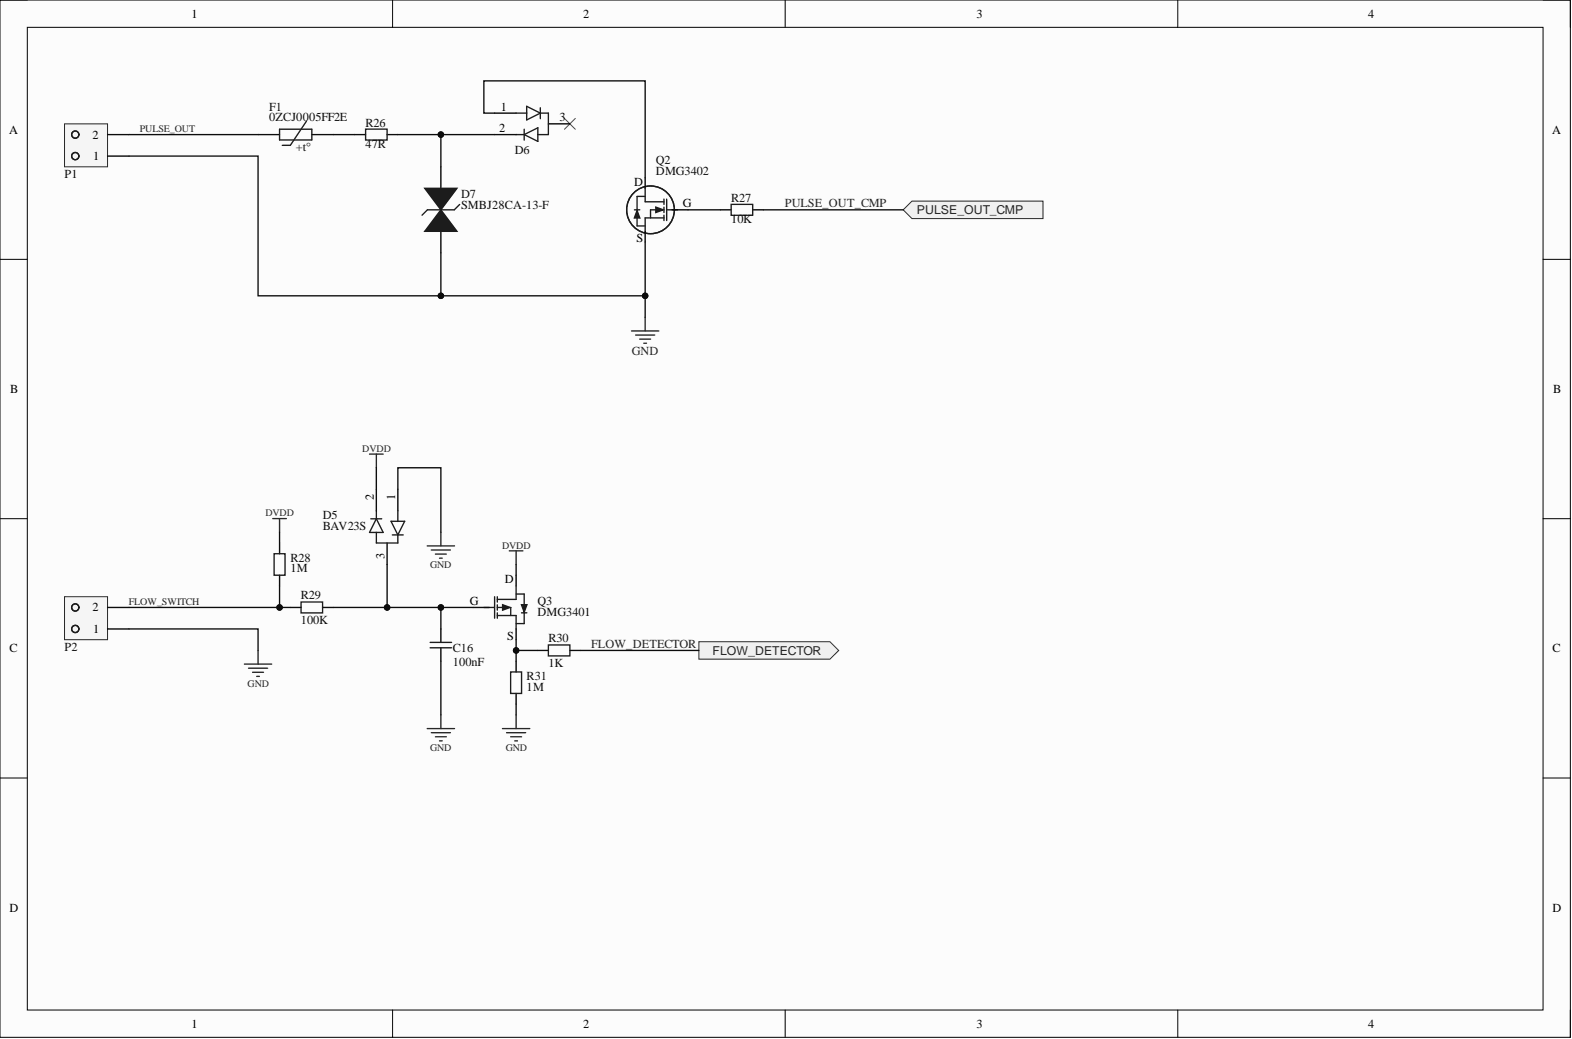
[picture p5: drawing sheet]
<svg xmlns="http://www.w3.org/2000/svg" width="292mm" height="193mm" viewBox="0 0 292 193" stroke-linecap="round" stroke-linejoin="round" font-family="sans-serif">
<path d="M0 0h291.8v192.7h-291.8z" fill-rule="evenodd" fill="#fcfcfc"/>
<path d="M0 0h291.8v192.7h-291.8z" fill="none" stroke="#000" stroke-width=".19"/>
<path d="M5.1 5.1h281.6v182.5h-281.6z" fill-rule="evenodd" fill="#fcfcfc"/>
<g fill="none" stroke="#000" stroke-width=".19">
<path d="M0 0h5.1M5.1 5.1h281.6v182.5h-281.6zM72.9 0v5.1M145.9 0v5.1M218.8 0v5.1M286.7 0h5.1v5.1M0 48.2h5.1M286.7 48.2h5.1M0 96.3h5.1M286.7 96.3h5.1M0 144.5h5.1M286.7 144.5h5.1"/>
<path d="M72.9 187.6v5.1M145.9 187.6v5.1M218.8 187.6v5.1M291.8 187.6v5.1"/>
</g>
<path d="M119.9 58.9v2.6M117.3 61.5h5.1M118.1 62.2h3.6M118.9 63h2M119.6 63.7h.5" fill="none" stroke="#262626" stroke-width=".25"/>
<path d="M133.9 39h2M139.9 39h2" fill="none" stroke="#000" stroke-width=".25"/>
<g fill="none" stroke="#1c1c1c" stroke-width=".25">
<path d="M120.9 39h2M123.4 37v1M123.4 38.5v1M123.4 40v1M124 39h1.9M135.9 38h4v2h-4z"/>
<circle cx="120.9" cy="39" r="4.4"/>
</g>
<path d="M121.9 38.5l1.4 .5-1.4 .5z" fill="#1c1c1c"/>
<path d="M118.4 39.5v2.5M119.9 35v2.5h3.5M120.9 39v1.5M121.9 38.5l1.4 .5-1.4 .5zM123.9 37v4M123.4 40.5h-3.5v2.5" fill="none" stroke="#1c1c1c" stroke-width=".25"/>
<path d="M119.9 33v2M124.9 39h3M119.9 43v2" fill="none" stroke="#000" stroke-width=".25"/>
<path d="M118.4 39.1l.5 1.4h-1z" fill="#1c1c1c"/>
<path d="M117.9 39h1M118.4 39.1l.5 1.4h-1zM119.9 36.5h-1.5v2.5M118.4 42h1.5" fill="none" stroke="#1c1c1c" stroke-width=".25"/>
<path d="M81.9 31v4M81.9 43v4" fill="none" stroke="#000" stroke-width=".25"/>
<path d="M81.9 39l3 4h-6z" fill="#1c1c1c"/>
<path d="M81.9 39l3 4h-6z" fill="none" stroke="#1c1c1c" stroke-width=".25"/>
<path d="M78.9 35h6l-3 4z" fill="#1c1c1c"/>
<path d="M67.9 24h4v2h-4zM78.9 35h6l-3 4zM85.4 38l-1 1h-5l-1 1" fill="none" stroke="#1c1c1c" stroke-width=".25"/>
<path d="M65.9 25h2M71.9 25h2" fill="none" stroke="#000" stroke-width=".25"/>
<path d="M104.9 22l2 2M106.9 22l-2 2" fill="none" stroke="#4c4c4c" stroke-width=".19"/>
<path d="M167.8 39l1.7-1.6h24.3v3.2h-24.3z" fill-rule="evenodd" fill="#f0f0f0"/>
<path d="M167.8 39l1.7-1.6h24.3v3.2h-24.3z" fill="none" stroke="#262626" stroke-width=".19"/>
<g fill="none" stroke="#262626" stroke-width=".25">
<path d="M50.7 96.3h2.5M51.9 96.3v2.6M81.9 98.9v2.5M79.4 101.4h5.1M80.1 102.1h3.6M80.9 102.9h2M81.7 103.7h.5M45.4 123.3h5.1M46.2 124.1h3.5M46.9 124.9h2.1M47.7 125.6h.5M48 120.8v2.5"/>
<path d="M79.4 135.3h5.1M80.1 136.1h3.6M80.9 136.8h2M81.7 137.6h.5M81.9 132.8v2.5M93.4 135.3h5M94.1 136.1h3.6M94.9 136.8h2M95.6 137.6h.6M95.9 132.8v2.5"/>
</g>
<path d="M51.9 100.8v2M51.9 106.8v2M53.9 112.8h2M59.9 112.8h2M95.9 122.8v2M95.9 128.8v2M99.9 120.8h2M105.9 120.8h2" fill="none" stroke="#000" stroke-width=".25"/>
<path d="M50.9 102.8h2.1v4h-2.1zM55.9 111.8h4v2h-4zM89.9 112.8h1.9M92.4 112.8h2M92.4 110.8v1M92.4 112.3v1M92.4 113.8v1M101.9 119.8h4v2h-4zM94.9 124.8h2v4h-2z" fill="none" stroke="#1c1c1c" stroke-width=".25"/>
<path d="M93.4 112.3l1.4 .5-1.4 .5z" fill="#1c1c1c"/>
<path d="M92.4 111.3h3.5M93.4 112.3l1.4 .5-1.4 .5zM95.9 110.3h1.5v3" fill="none" stroke="#1c1c1c" stroke-width=".25"/>
<path d="M87.9 112.8h3" fill="none" stroke="#000" stroke-width=".25"/>
<path d="M96.9 112.3h1l-.5 1.4z" fill="#1c1c1c"/>
<path d="M91.9 110.8v4M92.4 114.3h3.5v2.5M94.9 112.8v1.5M95.9 108.8v2.5M96.9 112.3h1l-.5 1.4zM96.9 113.8h1M97.4 113.3v2.5h-1.5" fill="none" stroke="#1c1c1c" stroke-width=".25"/>
<path d="M95.9 106.8v2M95.9 116.8v2" fill="none" stroke="#000" stroke-width=".25"/>
<path d="M94.6 102.3h2.6M95.9 102.3v2.5" fill="none" stroke="#262626" stroke-width=".25"/>
<path d="M129.9 119.2h24.3l1.6 1.6-1.6 1.6h-24.3z" fill-rule="evenodd" fill="#f0f0f0"/>
<path d="M129.9 119.2h24.3l1.6 1.6-1.6 1.6h-24.3z" fill="none" stroke="#262626" stroke-width=".19"/>
<path d="M68.7 84.3h2.5M69.9 84.3v2.6" fill="none" stroke="#262626" stroke-width=".25"/>
<path d="M12 23h8v8h-8z" fill-rule="evenodd" fill="#f5f5f5"/>
<path d="M12 23h8v8h-8z" fill="none" stroke="#262626" stroke-width=".19"/>
<g fill="none" stroke="#1c1c1c" stroke-width=".25">
<circle cx="14" cy="29" r=".67"/>
<circle cx="14" cy="25" r=".67"/>
</g>
<path d="M20 29h4M20 25h4" fill="none" stroke="#000" stroke-width=".25"/>
<path d="M12 110.8h8v8h-8z" fill-rule="evenodd" fill="#f5f5f5"/>
<path d="M12 110.8h8v8h-8z" fill="none" stroke="#262626" stroke-width=".19"/>
<g fill="none" stroke="#1c1c1c" stroke-width=".25">
<path d="M97.9 19.7l2.5 1.3-2.5 1.3zM51.9 24h6v2h-6zM56.9 22.5l-3 4.5h-1.5M95.9 21h2M95.9 25h1.5M97.4 25l2.5-1.3v2.6zM97.4 24v2M100.4 21h1.5v4h-2M100.4 20v2M68.9 96.4h2M69.9 98.9v1.9h4v-1.5M69.9 96.4l1.3 2.5h-2.5z"/>
<path d="M69.9 94.9v1.5M72.7 96.8h2.5l-1.3 2.5zM72.9 99.3h2M73.9 94.9v2M79.9 119.3h4M79.9 120.3h4"/>
<circle cx="14" cy="112.8" r=".67"/>
<circle cx="14" cy="116.8" r=".67"/>
</g>
<path d="M48 25h3.9M57.9 25h4M91.9 25h4M91.9 21h4M101.9 23h4M69.9 90.9v4M73.9 90.9v4M20 116.8h4M20 112.8h4M71.9 100.8v4M81.9 116.8v2.5M81.9 120.3v2.5" fill="none" stroke="#000" stroke-width=".25"/>
<path d="M81.9 47v7.9" fill="none" stroke="#0e0e0e" stroke-width=".25"/>
<circle cx="81.9" cy="54.9" r=".51" fill="#0e0e0e"/>
<circle cx="81.9" cy="54.9" r=".51" fill="none" stroke="#0e0e0e" stroke-width=".19"/>
<path d="M24 116.8h24v4M24 112.8h27.9" fill="none" stroke="#0e0e0e" stroke-width=".25"/>
<circle cx="51.9" cy="112.8" r=".51" fill="#0e0e0e"/>
<circle cx="51.9" cy="112.8" r=".51" fill="none" stroke="#0e0e0e" stroke-width=".19"/>
<path d="M24 25h24M51.9 108.8v4h2" fill="none" stroke="#0e0e0e" stroke-width=".25"/>
<circle cx="51.9" cy="112.8" r=".51" fill="#0e0e0e"/>
<circle cx="51.9" cy="112.8" r=".51" fill="none" stroke="#0e0e0e" stroke-width=".19"/>
<path d="M61.9 112.8h26" fill="none" stroke="#0e0e0e" stroke-width=".25"/>
<circle cx="81.9" cy="112.8" r=".51" fill="#0e0e0e"/>
<circle cx="81.9" cy="112.8" r=".51" fill="none" stroke="#0e0e0e" stroke-width=".19"/>
<circle cx="71.9" cy="112.8" r=".51" fill="#0e0e0e"/>
<circle cx="71.9" cy="112.8" r=".51" fill="none" stroke="#0e0e0e" stroke-width=".19"/>
<path d="M61.9 25h4M73.9 25h18" fill="none" stroke="#0e0e0e" stroke-width=".25"/>
<circle cx="81.9" cy="25" r=".51" fill="#0e0e0e"/>
<circle cx="81.9" cy="25" r=".51" fill="none" stroke="#0e0e0e" stroke-width=".19"/>
<path d="M95.9 120.8h4" fill="none" stroke="#0e0e0e" stroke-width=".25"/>
<circle cx="95.9" cy="120.8" r=".51" fill="#0e0e0e"/>
<circle cx="95.9" cy="120.8" r=".51" fill="none" stroke="#0e0e0e" stroke-width=".19"/>
<path d="M91.9 21h-2v-6h30v18M119.9 54.9v4M107.9 120.8h22" fill="none" stroke="#0e0e0e" stroke-width=".25"/>
<circle cx="119.9" cy="54.9" r=".51" fill="#0e0e0e"/>
<circle cx="119.9" cy="54.9" r=".51" fill="none" stroke="#0e0e0e" stroke-width=".19"/>
<path d="M127.9 39h6M141.9 39h25.9M51.9 98.9v1.9M69.9 86.9v4M71.9 104.8v8" fill="none" stroke="#0e0e0e" stroke-width=".25"/>
<circle cx="71.9" cy="112.8" r=".51" fill="#0e0e0e"/>
<circle cx="71.9" cy="112.8" r=".51" fill="none" stroke="#0e0e0e" stroke-width=".19"/>
<path d="M81.9 112.8v4M81.9 122.8v10" fill="none" stroke="#0e0e0e" stroke-width=".25"/>
<circle cx="81.9" cy="112.8" r=".51" fill="#0e0e0e"/>
<circle cx="81.9" cy="112.8" r=".51" fill="none" stroke="#0e0e0e" stroke-width=".19"/>
<path d="M95.9 118.8v4M95.9 130.8v2" fill="none" stroke="#0e0e0e" stroke-width=".25"/>
<circle cx="95.9" cy="120.8" r=".51" fill="#0e0e0e"/>
<circle cx="95.9" cy="120.8" r=".51" fill="none" stroke="#0e0e0e" stroke-width=".19"/>
<path d="M81.9 25v6M95.9 104.8v2" fill="none" stroke="#0e0e0e" stroke-width=".25"/>
<circle cx="81.9" cy="25" r=".51" fill="#0e0e0e"/>
<circle cx="81.9" cy="25" r=".51" fill="none" stroke="#0e0e0e" stroke-width=".19"/>
<path d="M24 29h24v25.9h71.9v-9.9M73.9 90.9v-4h8v12" fill="none" stroke="#0e0e0e" stroke-width=".25"/>
<circle cx="119.9" cy="54.9" r=".51" fill="#0e0e0e"/>
<circle cx="119.9" cy="54.9" r=".51" fill="none" stroke="#0e0e0e" stroke-width=".19"/>
<circle cx="81.9" cy="54.9" r=".51" fill="#0e0e0e"/>
<circle cx="81.9" cy="54.9" r=".51" fill="none" stroke="#0e0e0e" stroke-width=".19"/>
<g font-size="2.3">
<text x="35.6" y="3.3">1</text>
<text x="108.3" y="3.3">2</text>
<text x="181.4" y="3.3">3</text>
<text x="254.2" y="3.3">4</text>
<text x="93" y="20.5">1</text>
<text x="103.9" y="22.5">3</text>
<text x="1.7" y="24.8">A</text>
<text x="17.2" y="25.8">2</text>
<text x="17.3" y="29.8">1</text>
<text x="92.8" y="24.5">2</text>
<text x="288.4" y="24.8">A</text>
<text x="117.8" y="34.5">D</text>
<text x="126.9" y="38.5">G</text>
<text x="118.2" y="45">S</text>
<text x="1.9" y="73">B</text>
<text x="288.6" y="73">B</text>
<text x="69.4" y="92.9" transform="rotate(-90 69.4 92.9)">2</text>
<text x="73.4" y="92.9" transform="rotate(-90 73.4 92.9)">1</text>
<text x="71.5" y="103.9" transform="rotate(-90 71.5 103.9)">3</text>
<text x="17.2" y="113.6">2</text>
<text x="87.3" y="112.3">G</text>
<text x="93.8" y="108.3">D</text>
<text x="17.3" y="117.6">1</text>
<text x="94.2" y="118.9">S</text>
<text x="1.8" y="121.2">C</text>
<text x="288.5" y="121.2">C</text>
<text x="1.8" y="169.3">D</text>
<text x="288.5" y="169.3">D</text>
<text x="35.6" y="190.9">1</text>
<text x="108.3" y="190.9">2</text>
<text x="181.4" y="190.9">3</text>
<text x="254.2" y="190.9">4</text>
</g>
<g font-size="2.3" fill="#0e0e0e">
<text x="50" y="20.5">F1</text>
<text x="50" y="22.5">0ZCJ0005FF2E</text>
<text x="67.9" y="23.5">R26</text>
<text x="55" y="28">+t°</text>
<text x="67.9" y="27.6">47R</text>
<text x="95.7" y="28.6">D6</text>
<text x="12" y="33">P1</text>
<text x="121.9" y="30.5">Q2</text>
<text x="121.9" y="32.5">DMG3402</text>
<text x="85.7" y="36.8">D7</text>
<text x="85.7" y="38.8">SMBJ28CA-13-F</text>
<text x="135.8" y="37.4">R27</text>
<text x="135.8" y="41.5">10K</text>
<text x="60" y="96.3">D5</text>
<text x="60" y="98.4">BAV23S</text>
<text x="54" y="104.4">R28</text>
<text x="54" y="106.3">1M</text>
<text x="55.9" y="111.3">R29</text>
<text x="99.9" y="112.3">Q3</text>
<text x="55.9" y="115.9">100K</text>
<text x="99.9" y="114.3">DMG3401</text>
<text x="101.9" y="119.3">R30</text>
<text x="12" y="120.8">P2</text>
<text x="84.2" y="121.1">C16</text>
<text x="84.2" y="123.6">100nF</text>
<text x="101.9" y="123.9">1K</text>
<text x="97.9" y="126.3">R31</text>
<text x="97.9" y="128.3">1M</text>
</g>
<g font-size="2.3" fill="#262626">
<text x="145.8" y="38.5">PULSE_OUT_CMP</text>
<text x="170.3" y="39.7">PULSE_OUT_CMP</text>
<text x="117.4" y="66">GND</text>
<text x="109.9" y="120.3">FLOW_DETECTOR</text>
<text x="132.4" y="121.6">FLOW_DETECTOR</text>
</g>
<g font-size="1.9" fill="#262626">
<text x="26" y="24.6">PULSE_OUT</text>
<text x="67.3" y="83.9">DVDD</text>
<text x="49.3" y="95.9">DVDD</text>
<text x="93.3" y="101.9">DVDD</text>
<text x="79.9" y="105.5">GND</text>
<text x="23.9" y="112.4">FLOW_SWITCH</text>
<text x="46" y="127.5">GND</text>
<text x="79.9" y="139.5">GND</text>
<text x="94" y="139.5">GND</text>
</g>
</svg>
